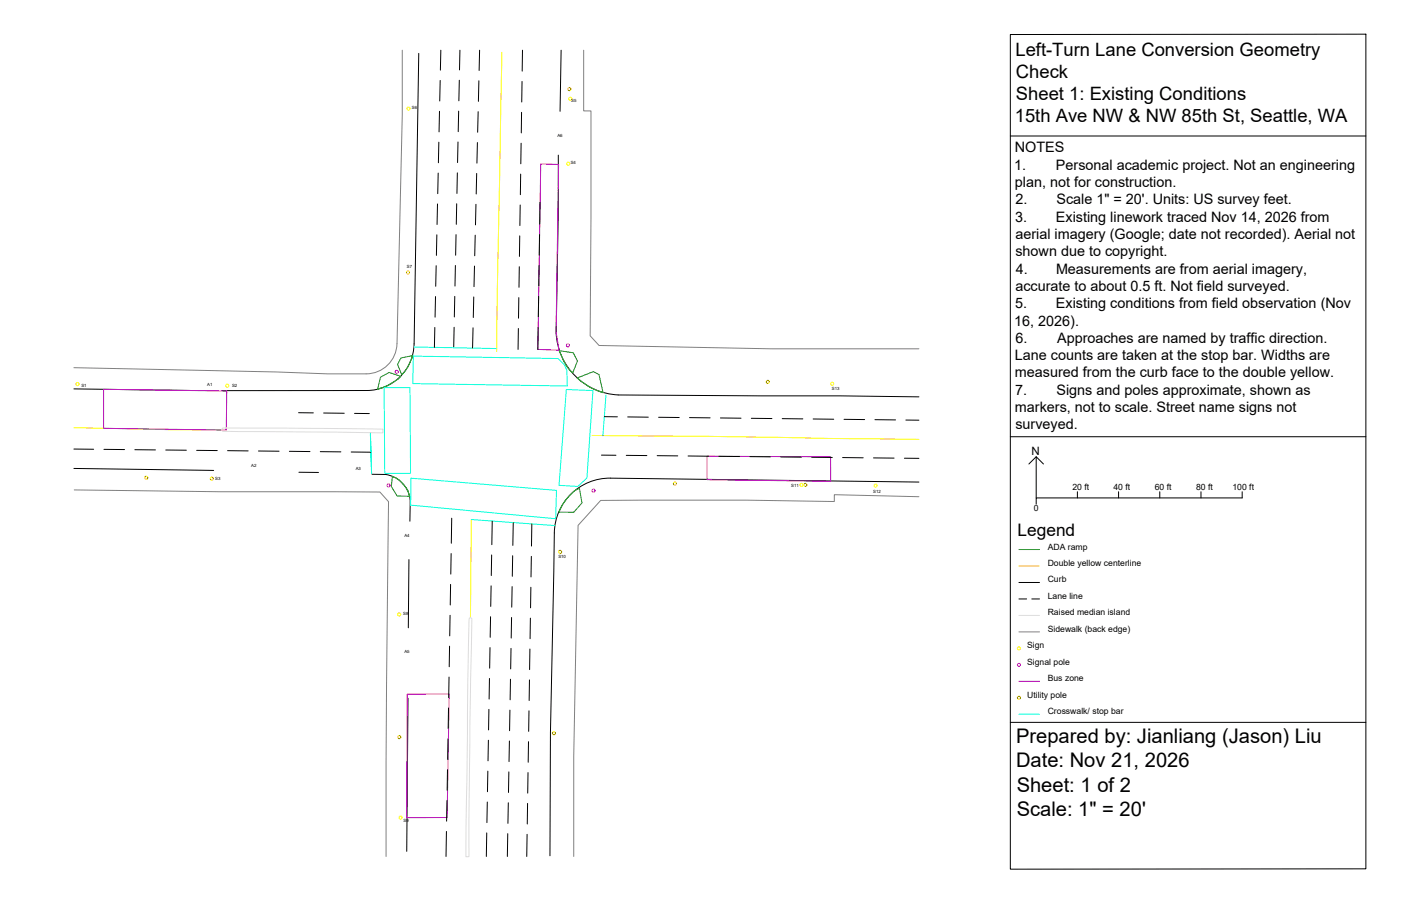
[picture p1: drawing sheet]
<svg xmlns="http://www.w3.org/2000/svg" width="864mm" height="559mm" viewBox="0 0 864 559" stroke-linecap="round" stroke-linejoin="round" font-family="sans-serif">
<!-- layer: EX-CURB -->
<g fill="none" stroke="#000" stroke-width=".62">
<path d="M258 33l-3 179M346 31l-1 38M344 96v32l-1 77a40 40 0 0 0 38 39l185 1M255 212a29 29 0 0 1-29 29M46 240l71 1M226 241h-89M46 289l86 1M184 291h12M229 293h9a18 18 0 0 1 15 18v10M376 295l190 2M376 295a34 34 0 0 0-34 34l-3 123v76M252 345v42"/>
<path d="M628 359h13M252 431l-1 94"/>
</g>
<!-- layer: EX-CENTERLINE -->
<path d="M309 32l-3 185M46 264l91 1M365 269l201 2M291 320l-1 61M628 349h13" fill="none" stroke="#ff0" stroke-width=".62"/>
<!-- layer: EX-XWALK -->
<path d="M255 220l89 1 4 4 1 3 1 10-96-1zM255 214l51 1M237 239h16v53h-16zM349 240l17 1-4 54-6 5-11-1zM374 244l-2 25M228 267l1 25-1-25M253 295l90 7v18l-90-8zM291 320l51 4M628 441h13" fill="none" stroke="#0ff" stroke-width=".62"/>
<!-- layer: EX-SIDEWALK -->
<path d="M248 31v40l-3 141a20 20 0 0 1-23 19h-20l-156-4M360 31v37h4v139l5 6 106 2h91M46 302l89 1h99l6 6-2 113v106M566 306l-52-1v4l-54-1-90 1-14 15-2 143v61M628 390h13" fill="none" stroke="#808080" stroke-width=".62"/>
<!-- layer: EX-ADA -->
<path d="M345 216l8 2 3 5-3 7a27 27 0 0 1-8-14zM247 221l7-2-1 3a19 19 0 0 1-5 9l-3-6zM356 233l10-4 3 2 3 11a38 38 0 0 1-16-9zM233 240l6-2 7-5 1-1-7-2-5 3-2 7M242 294a18 18 0 0 1 10 12h-7l-4-6zM351 305l3-2 3-2 2 9-5 6h-9a27 27 0 0 1 6-11zM628 339h13" fill="none" stroke="#0f0" stroke-width=".62"/>
<!-- layer: EX-MEDIAN -->
<path d="M137 264l99 1v2l-99-1v-1zM628 380h13M289 381h1l1 1-1 66-1 80h-2z" fill="none" stroke="#dcdcdc" stroke-width=".62"/>
<!-- layer: EX-SIGNAL -->
<g fill="none" stroke="#f0f" stroke-width=".62">
<circle cx="350" cy="213" r="1"/>
<circle cx="245" cy="229" r="1"/>
<circle cx="240" cy="299" r="1"/>
<circle cx="366" cy="303" r="1"/>
<circle cx="628" cy="410" r=".9"/>
</g>
<!-- layer: EX-UTILITY -->
<g fill="none" stroke="#ff7f00" stroke-width=".62">
<circle cx="351" cy="55" r="1"/>
<circle cx="251" cy="168" r="1"/>
<circle cx="473" cy="236" r="1"/>
<circle cx="90" cy="295" r="1"/>
<circle cx="131" cy="295" r="1"/>
<circle cx="416" cy="298" r="1"/>
<circle cx="496" cy="299" r="1"/>
<circle cx="345" cy="340" r="1"/>
<circle cx="628" cy="430" r=".9"/>
<circle cx="246" cy="455" r="1"/>
<circle cx="341" cy="452" r="1"/>
</g>
<!-- layer: EX-TRANSIT -->
<path d="M333 101h11l-1 104 2 11h-13zM64 240l76 1-1 24-75-1zM436 281l76 1v15l-76-1zM251 428h26l-1 76h-25zM628 420h13" fill="none" stroke="#b800b8" stroke-width=".62"/>
<!-- layer: EX-SIGN -->
<g fill="none" stroke="#ff0" stroke-width=".62">
<circle cx="252" cy="67" r="1"/>
<circle cx="352" cy="61" r="1"/>
<circle cx="350" cy="101" r="1"/>
<circle cx="48" cy="237" r="1"/>
<circle cx="140" cy="238" r="1"/>
<circle cx="513" cy="237" r="1"/>
<circle cx="494" cy="299" r="1"/>
<circle cx="540" cy="300" r="1"/>
<circle cx="246" cy="379" r="1"/>
<circle cx="628" cy="400" r=".9"/>
<circle cx="247" cy="504" r="1"/>
</g>
<!-- layer: EX-LANE-LINE -->
<g fill="none" stroke="#000" stroke-width=".62">
<path d="M272 31l-1 12M284 31l-1 12M296 31l-1 12M322 31v13M271 50v12M283 49v13M295 50v13M322 50v13M271 69v12M283 69l-1 12M295 69l-1 13M322 69l-1 13"/>
<path d="M271 88l-1 12M282 88v12M294 88v13M321 88v13M270 107v12M282 107v12M294 107v13M321 107v13M270 126l-1 12M282 126l-1 12M293 126v13M321 126l-1 13"/>
<path d="M333 125v13M269 145v13M281 145v12M293 145v13M320 145v13M333 145l-1 12M269 164v13M281 164l-1 12M292 164v13M320 165v12M332 164v12M268 183v13"/>
<path d="M280 183v12M292 183v13M320 184v12M332 183v12M268 202v12M280 202v12M292 202l-1 13M320 203l-1 13M332 202v14M184 255h9M199 255h13M219 255h9"/>
<path d="M373 257h8M387 257h13M406 257l13 1M425 258h13M444 258h13M463 258h13M482 258h13M501 258l13 1M520 259h13M539 259h13M558 259h8M46 277h12"/>
<path d="M64 277h13M83 277h13M102 278h13M121 278h13M140 278h13M159 278h13M178 278l13 1M197 279h13M216 279h13M371 281h9M386 281h13M405 281h13"/>
<path d="M424 281h13M443 281l13 1M462 282h13M481 282h13M500 282h13M519 282h13M538 282l13 1M557 283h9M278 320v15M303 321v15M316 322v14M328 323v14"/>
<path d="M278 341v13M303 342v13M316 343v12M328 343l-1 13M277 379v13M278 360v13M303 361l-1 13M316 362l-1 13M327 362v13M628 369h5M636 369h5M277 399v12"/>
<path d="M302 399v13M302 380v13M315 400v13M315 381v13M327 381v13M277 418v12M302 418l-1 13M315 419l-1 13M326 419v13M327 400l-1 13M276 437v12M301 438v12"/>
<path d="M314 438v13M326 438v13M276 456v12M301 457v12M314 457v13M326 457v13M276 475v12M301 476l-1 12M314 476l-1 13M325 477v12M276 494l-1 12M300 495v12"/>
<path d="M313 495v13M325 496v12M275 513v15M300 514v14M313 514v14M325 515v13"/>
</g>
<!-- layer: ANNO-TEXT -->
<path d="M623 21h219v515h-219zM623 84h219M623 269h219M639 282l-5 4M643 286l-4-4v25M664 303v4M690 303v4M715 303v4M740 303v4M766 303v4h-127v4M623 446h219" fill="none" stroke="#000" stroke-width=".62"/>
<g font-size="12.4">
<text x="626" y="458">Prepared by: Jianliang (Jason) Liu</text>
<text x="626" y="473">Date: Nov 21, 2026</text>
<text x="627" y="488">Sheet: 1 of 2</text>
<text x="627" y="503">Scale: 1&quot; = 20'</text>
</g>
<g font-size="11.4">
<text x="626" y="34">Left-Turn Lane Conversion Geometry</text>
<text x="626" y="48">Check</text>
<text x="626" y="62">Sheet 1: Existing Conditions</text>
<text x="626" y="76">15th Ave NW &amp; NW 85th St, Seattle, WA</text>
</g>
<text font-size="10.6" x="627" y="330">Legend</text>
<g font-size="8.9">
<text x="626" y="94">NOTES</text>
<text x="625" y="105">1.</text>
<text x="651" y="105">Personal academic project. Not an engineering</text>
<text x="626" y="115">plan, not for construction.</text>
<text x="626" y="126">2.</text>
<text x="651" y="126">Scale 1&quot; = 20'. Units: US survey feet.</text>
<text x="626" y="137">3.</text>
<text x="651" y="137">Existing linework traced Nov 14, 2026 from</text>
<text x="626" y="147">aerial imagery (Google; date not recorded). Aerial not</text>
<text x="626" y="158">shown due to copyright.</text>
<text x="626" y="169">4.</text>
<text x="651" y="169">Measurements are from aerial imagery,</text>
<text x="626" y="179">accurate to about 0.5 ft. Not field surveyed.</text>
<text x="626" y="190">5.</text>
<text x="651" y="190">Existing conditions from field observation (Nov</text>
<text x="625" y="201">16, 2026).</text>
<text x="626" y="211">6.</text>
<text x="652" y="211">Approaches are named by traffic direction.</text>
<text x="626" y="222">Lane counts are taken at the stop bar. Widths are</text>
<text x="626" y="233">measured from the curb face to the double yellow.</text>
<text x="626" y="243">7.</text>
<text x="651" y="243">Signs and poles approximate, shown as</text>
<text x="626" y="254">markers, not to scale. Street name signs not</text>
<text x="626" y="265">surveyed.</text>
</g>
<text font-size="7.1" x="636" y="281">N</text>
<g font-size="5.3">
<text x="661" y="302">20 ft</text>
<text x="686" y="302">40 ft</text>
<text x="712" y="302">60 ft</text>
<text x="737" y="302">80 ft</text>
<text x="760" y="302">100 ft</text>
<text x="637" y="315">0</text>
<text x="646" y="339">ADA ramp</text>
<text x="646" y="349">Double yellow centerline</text>
<text x="646" y="359">Curb</text>
<text x="646" y="369">Lane line</text>
<text x="646" y="380">Raised median island</text>
<text x="646" y="390">Sidewalk (back edge)</text>
<text x="633" y="400">Sign</text>
<text x="633" y="410">Signal pole</text>
<text x="646" y="420">Bus zone</text>
<text x="633" y="430">Utility pole</text>
<text x="646" y="441">Crosswalk/ stop bar</text>
</g>
<g font-size="2.7">
<text x="352" y="63">S5</text>
<text x="254" y="68">S6</text>
<text x="344" y="85">A6</text>
<text x="352" y="101">S4</text>
<text x="251" y="166">S7</text>
<text x="50" y="239">S1</text>
<text x="128" y="238">A1</text>
<text x="143" y="239">S2</text>
<text x="513" y="241">S13</text>
<text x="155" y="288">A2</text>
<text x="219" y="290">A3</text>
<text x="133" y="296">S3</text>
<text x="488" y="300">S11</text>
<text x="538" y="304">S12</text>
<text x="249" y="331">A4</text>
<text x="344" y="344">S10</text>
<text x="248" y="379">S8</text>
<text x="249" y="403">A5</text>
<text x="249" y="507">S9</text>
</g>
</svg>
